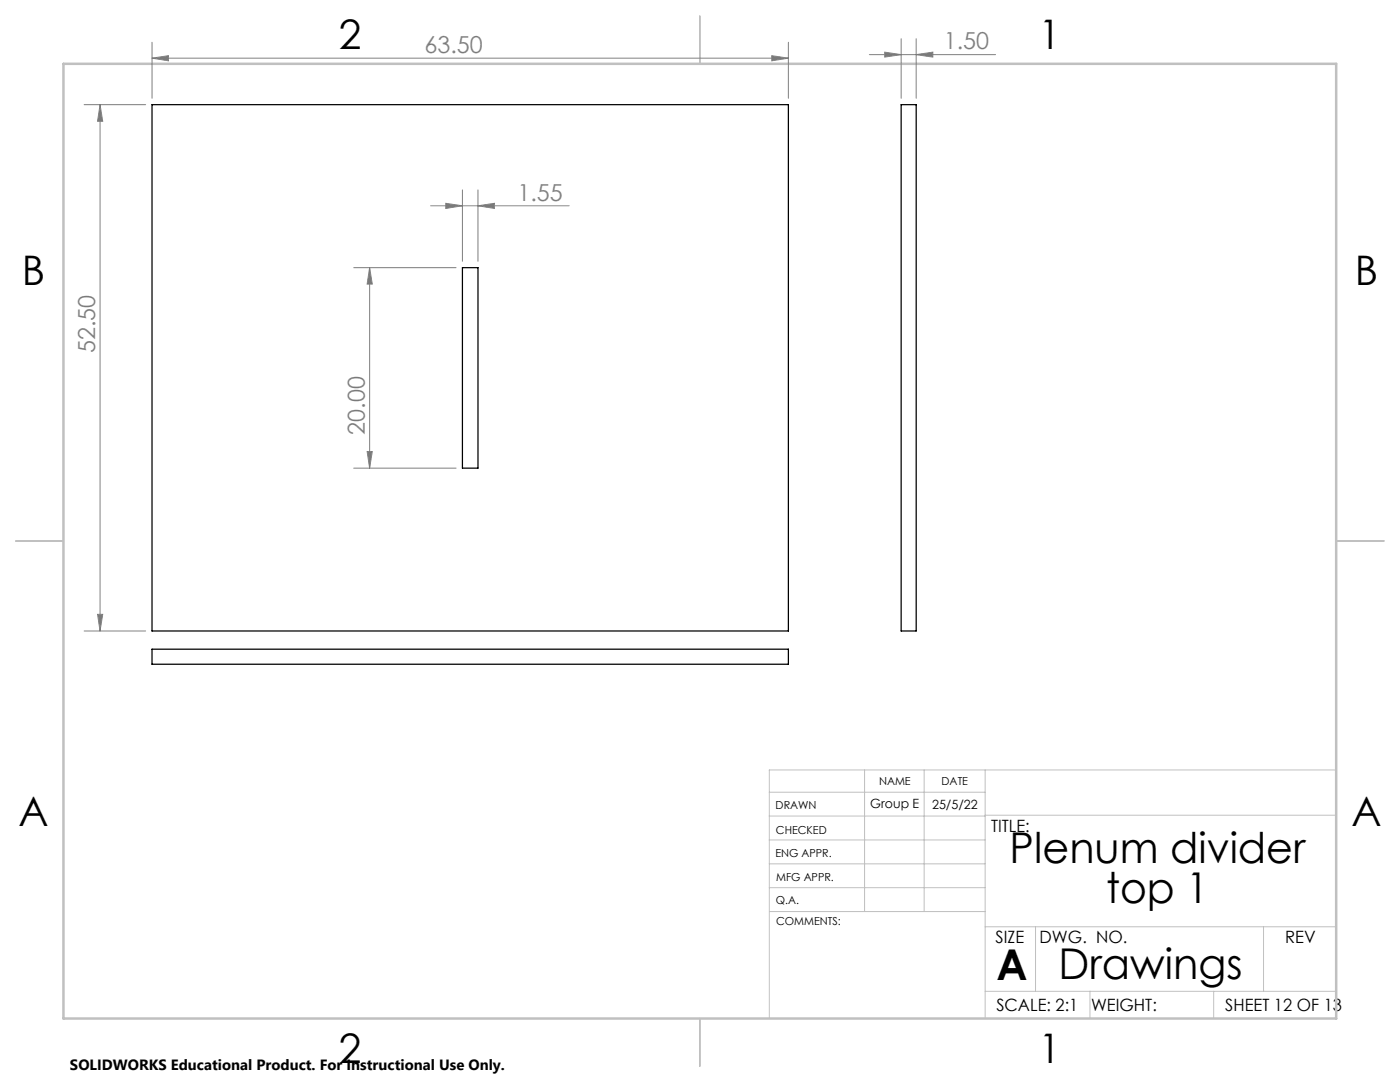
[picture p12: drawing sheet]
<svg xmlns="http://www.w3.org/2000/svg" width="279mm" height="216mm" viewBox="0 0 279 216" stroke-linecap="round" stroke-linejoin="round" font-family="sans-serif">
<g fill="none" stroke="#808080" stroke-width=".2">
<path d="M30.3 11.6l3.3-.5v1zM30.3 8.4v11.2M30.3 11.6h127M154 11.1l3.3 .5-3.3 .5zM157.3 8.4v11.2M173.5 10.9h25.2M176.6 10.4l3.2 .5-3.2 .5zM179.8 7.7v11.9M182.8 10.9l3.4-.5v1zM182.8 7.7v11.9M16.8 20.9h12.3M20 20.9l.5 3.3h-1z"/>
<path d="M20 20.9v105M92.3 37.9v14.2M95.4 37.9v14.2M70.6 53.4h20.4M73.8 53.4l.5 3.3h-1zM73.8 53.4v40M85.9 41.1h27.7M89 40.6l3.3 .5-3.3 .5zM95.4 41.1l3.3-.5v1zM70.6 93.4h20.4M73.3 90.1h1l-.5 3.3zM16.8 125.9h12.3"/>
<path d="M19.5 122.6h1l-.5 3.3z"/>
</g>
<g fill="none" stroke="#c0c0c0" stroke-width=".2">
<path d="M153.5 158.1h43.1M172.5 153.6v28.3M184.4 153.6v28.3M196.6 153.6v49.6M266.7 153.6h-113.2v49.6M153.5 167.6h43.1M153.5 162.8h43.1M153.5 172.4h43.1M153.5 177.1h43.1M196.6 162.7h70.1M153.6 181.9h43M196.6 197.8h70.1"/>
<path d="M196.6 184.9h70.1M206.7 184.9v12.9M217.5 197.8v5.4M242.2 197.8v5.4M252.2 184.9v12.9"/>
</g>
<path d="M139.7 3.2v9.5M3.1 107.9h9.6M266.7 107.9h9.5M139.7 203.2v9.6" fill="none" stroke="#c0c0c0" stroke-width=".25"/>
<path d="M12.7 12.7h254v190.5h-254z" fill="none" stroke="#c0c0c0" stroke-width=".5"/>
<g fill="#808080">
<path d="M154 11.1l3.3 .5-3.3 .5zM30.3 11.6l3.3-.5v1zM95.4 41.1l3.3-.5v1zM89 40.6l3.3 .5-3.3 .5zM182.8 10.9l3.4-.5v1zM176.6 10.4l3.2 .5-3.2 .5z"/>
<path d="M20 20.9l.5 3.3h-1zM19.5 122.6h1l-.5 3.3zM73.8 53.4l.5 3.3h-1zM73.3 90.1h1l-.5 3.3z"/>
</g>
<path d="M30.3 20.9h127v105h-127zM179.8 20.9h3v105h-3zM92.3 53.4h3.1v40h-3.1zM30.3 129.5h127v3h-127z" fill="none" stroke="#000" stroke-width=".25"/>
<g font-size="8.5">
<text x="201.5" y="172.1">Plenum divider</text>
<text x="220.8" y="180.2">top 1</text>
<text x="198.9" y="195.5">A</text>
<text x="211.3" y="195.4">Drawings</text>
</g>
<g font-size="8.1">
<text x="67.6" y="9.7">2</text>
<text x="207.3" y="9.7">1</text>
<text x="4.4" y="57">B</text>
<text x="270.4" y="57">B</text>
<text x="3.7" y="164.9">A</text>
<text x="269.7" y="164.9">A</text>
<text x="67.6" y="212.2">2</text>
<text x="207.3" y="212.2">1</text>
</g>
<g font-size="4.7" fill="#808080">
<text x="84.7" y="10.6">63.50</text>
<text x="188.4" y="9.9">1.50</text>
<text x="103.3" y="40">1.55</text>
<text x="19" y="70.5" transform="rotate(-90 19 70.5)">52.50</text>
<text x="72.8" y="86.7" transform="rotate(-90 72.8 86.7)">20.00</text>
</g>
<g font-size="3.4">
<text x="197.8" y="166">TITLE:</text>
<text x="198.7" y="188.1">SIZE</text>
<text x="207.5" y="188.1">DWG. NO.</text>
<text x="256.5" y="188.2">REV</text>
<text x="198.8" y="201.7">SCALE: 2:1</text>
<text x="217.7" y="201.8">WEIGHT:</text>
<text x="244.5" y="201.7">SHEET 12 OF 13</text>
</g>
<text font-size="3" x="14" y="213.5">SOLIDWORKS Educational Product. For Instructional Use Only.</text>
<g font-size="2.5">
<text x="173.7" y="161.3">Group E</text>
<text x="186" y="161.4">25/5/22</text>
</g>
<g font-size="2.2">
<text x="154.8" y="161.4">DRAWN</text>
<text x="175.4" y="156.6">NAME</text>
<text x="187.9" y="156.7">DATE</text>
<text x="154.9" y="166.3">CHECKED</text>
<text x="154.8" y="171">ENG APPR.</text>
<text x="154.9" y="175.7">MFG APPR.</text>
<text x="154.9" y="180.4">Q.A.</text>
<text x="154.9" y="184.6">COMMENTS:</text>
</g>
</svg>
